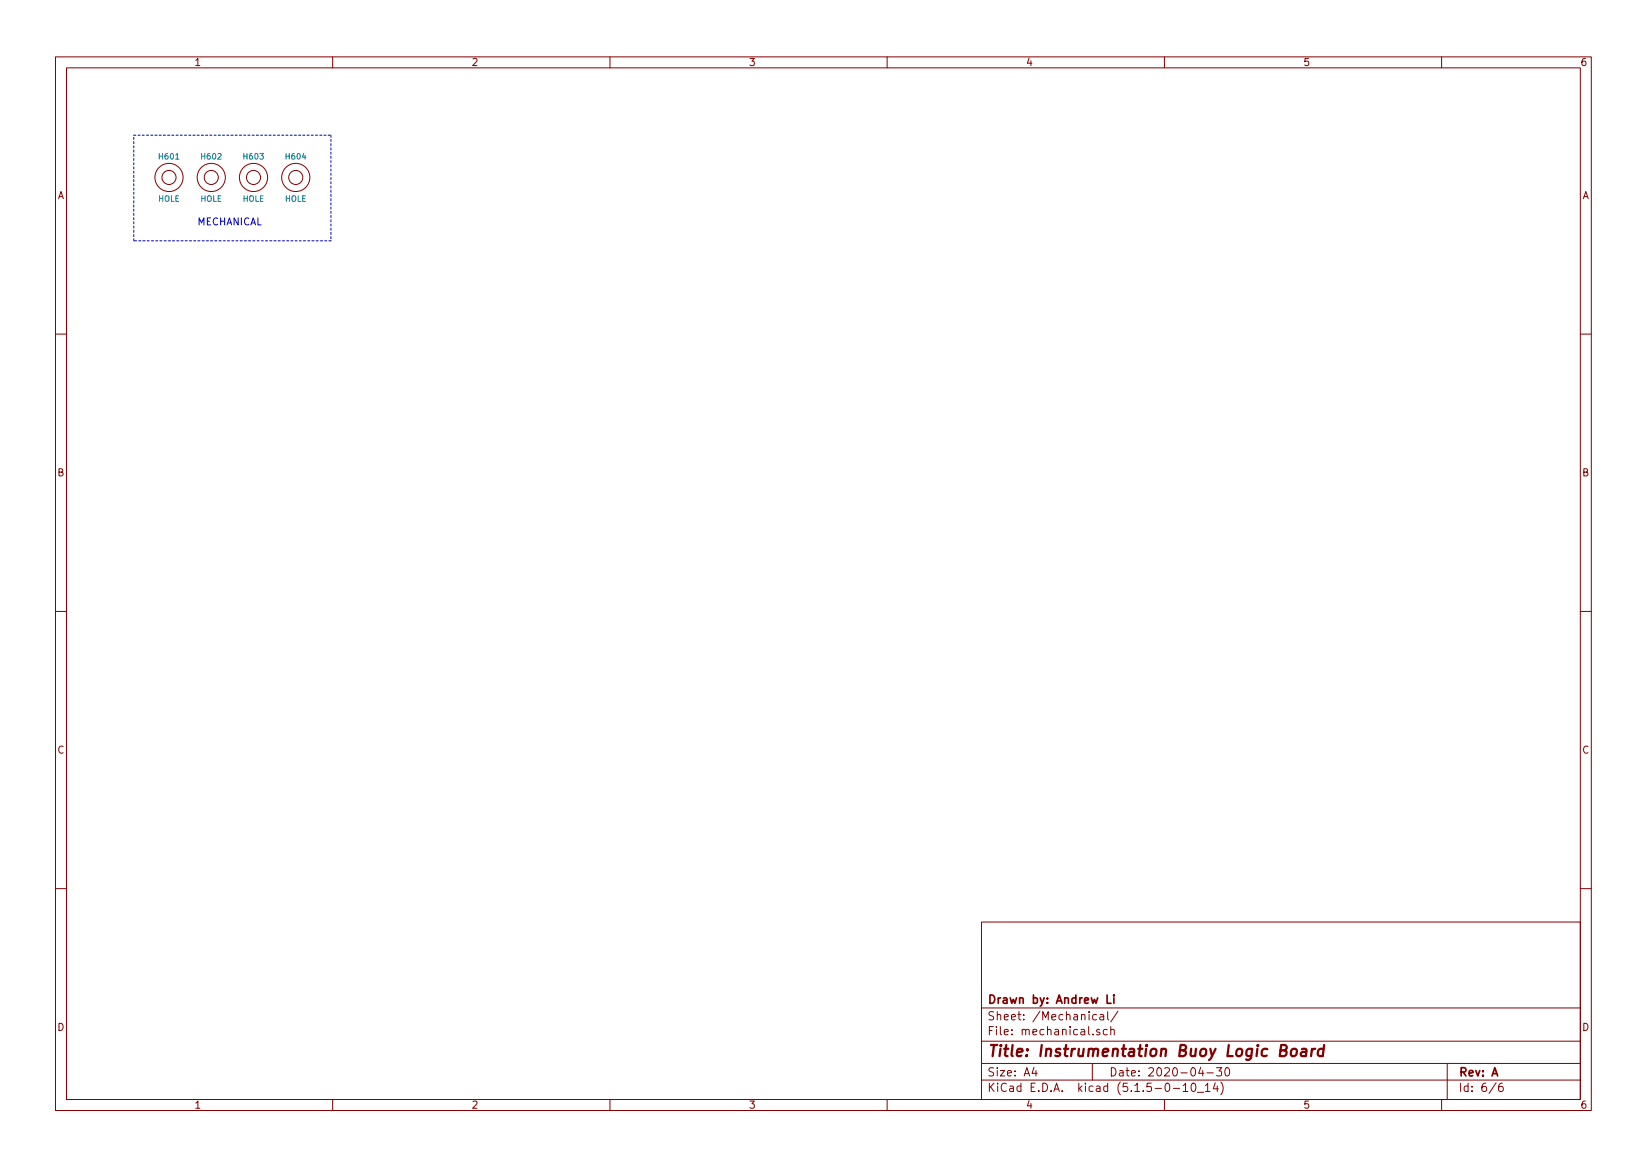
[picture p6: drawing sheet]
<svg xmlns="http://www.w3.org/2000/svg" width="297mm" height="210mm" viewBox="0 0 297 210" stroke-linecap="round" stroke-linejoin="round" font-family="sans-serif">
<g fill="none" stroke="#840000" stroke-width=".18">
<path d="M10 10.3h277v189.9h-277zM12 12.2h273v186.1h-273zM60 10.3v1.9M110 10.3v1.9M160 10.3v1.9M210 10.3v1.9M260 10.3v1.9M10 60.2h2M285 60.2h2M10 110.3h2M285 110.3h2M10 160.2h2"/>
<path d="M177 166.3h108v32h-108zM285 160.2h2M60 198.3v1.9M110 198.3v1.9M160 198.3v1.9M177 194.8h108M177 191.8h108M177 187.8h108M177 181.8h108M186.5 192.5l-.4 1h1M186.8 193v1M197 191.8v3"/>
<path d="M197.8 183l-.5-.1-.2 .3 .1 .6h.6M198.3 185.7l-.3-.1-.2 .2v.2l.5 .2v.3h-.5M198.4 183h.6l.1 .9M199.1 183.3l-.5 .1-.3 .2 .3 .3 .5-.1M199.7 185.7l-.4-.1-.3 .3 .1 .6h.6M199.8 182.4v1.3l.2 .2M200.3 185.7l.3-.1 .3 .1 .1 .9M200.3 185.1v1.5M201.6 182.3l-1.3 2M210 198.3v1.9M211.6 196.3h1.2M213.4 195.8l.4-.5v1.5"/>
<path d="M213.4 196.8h.8M215 195.4l.3-.1a.94 .94 0 0 1 0 1.5 .8 .8 0 0 1-.6-.6 .8 .8 0 0 1 .3-.8zM216 197h1.1M216.6 192.5l-.4 1h.9M216.9 193v1M217.4 195.8l.4-.5v1.5M217.4 196.8h.8M217.7 193.5h1.1M219.2 195.2l-.4 1.1h.9M219.4 192.5h.9l-.5 .6 .5 .1v.7l-.3 .1-.6-.1M219.5 195.8v1M220.2 195.1a1.71 1.71 0 0 1 0 2.3"/>
<path d="M221.1 192.6l.2-.1a.8 .8 0 0 1 .5 .8 .8 .8 0 0 1-.5 .7 1 1 0 0 1-.2-1.4zM260 198.3v1.9M261 191.8v6.5M269.8 195.2l-1.2 2M271 195.3l-.4 .1a.96 .96 0 0 0 0 1.4l.4-.1 .1-.5-.3-.3-.4 .1-.1 .2"/>
<circle cx="30.5" cy="32" r="2.54"/>
<circle cx="30.5" cy="32" r="1.27"/>
<circle cx="38.1" cy="32" r="2.54"/>
<circle cx="38.1" cy="32" r="1.27"/>
<circle cx="45.7" cy="32" r="2.54"/>
<circle cx="45.7" cy="32" r="1.27"/>
<circle cx="53.3" cy="32" r="2.54"/>
<circle cx="53.3" cy="32" r="1.27"/>
</g>
<path d="M233 189.3a.53 .53 0 0 1 .5-.2 .53 .53 0 0 1 .4 .4l-.1 .6a.54 .54 0 0 1-.5 .4 .54 .54 0 0 1-.5-.4zM234.8 189.2h.8l-.1 1.2M235.6 189.6l-.7 .1a.4 .4 0 0 0-.3 .3 .4 .4 0 0 0 .2 .4l.7-.1M236.6 189.1l-.2 1.3M237.2 189.1a.55 .55 0 0 0-.6 .4M238.7 189.2a.68 .68 0 0 0-1 .3v.8l.3 .1 .6-.1M238.8 188.4l-.2 2" fill="none" stroke="#840000" stroke-width=".41"/>
<path d="M199.7 179.4v1.5h.7M200.9 179.4v.2M200.9 179.9v1" fill="none" stroke="#840000" stroke-width=".3"/>
<path d="M24.1 24.4h35.6M59.7 24.4v19M24.1 43.4v-19M59.7 43.4h-35.6" fill="none" stroke="#0000c2" stroke-width=".18" stroke-dasharray=".4 .4"/>
<text font-size="2.8" fill="#840000" x="178" y="190.5">Title: Instrumentation Buoy Logic Board</text>
<g font-size="2.1" fill="#840000">
<text x="178" y="184">Sheet: /Mechanical/</text>
<text x="178" y="181">Drawn by: Andrew Li</text>
<text x="178" y="186.7">File: mechanical.sch</text>
<text x="178" y="196.9">KiCad E.D.A. kicad (5.1.5-0-10_14)</text>
<text x="178" y="194.1">Size: A4</text>
<text x="200" y="194.1">Date: 2020-04-30</text>
<text x="263" y="194.1">Rev: A</text>
<text x="263" y="196.9">Id: 6/6</text>
</g>
<g font-size="1.8" fill="#840000">
<text x="35" y="11.9">1</text>
<text x="85" y="11.9">2</text>
<text x="135" y="11.9">3</text>
<text x="185" y="11.9">4</text>
<text x="235" y="11.9">5</text>
<text x="285" y="11.9">6</text>
<text x="10.4" y="35.9">A</text>
<text x="285.4" y="35.9">A</text>
<text x="10.4" y="85.9">B</text>
<text x="285.4" y="85.9">B</text>
<text x="10.4" y="135.9">C</text>
<text x="285.4" y="135.9">C</text>
<text x="10.4" y="185.9">D</text>
<text x="285.4" y="185.9">D</text>
<text x="35" y="199.9">1</text>
<text x="85" y="199.9">2</text>
<text x="135" y="199.9">3</text>
<text x="185" y="199.9">4</text>
<text x="235" y="199.9">5</text>
<text x="285" y="199.9">6</text>
</g>
<text font-size="1.8" fill="#0000c2" x="35.6" y="40.6">MECHANICAL</text>
<g font-size="1.4" fill="#008484">
<text x="28.8" y="28.7">H601</text>
<text x="36.4" y="28.7">H602</text>
<text x="44" y="28.7">H603</text>
<text x="51.7" y="28.7">H604</text>
<text x="28.5" y="36.4">HOLE</text>
<text x="36.1" y="36.4">HOLE</text>
<text x="43.8" y="36.4">HOLE</text>
<text x="51.4" y="36.4">HOLE</text>
</g>
</svg>
